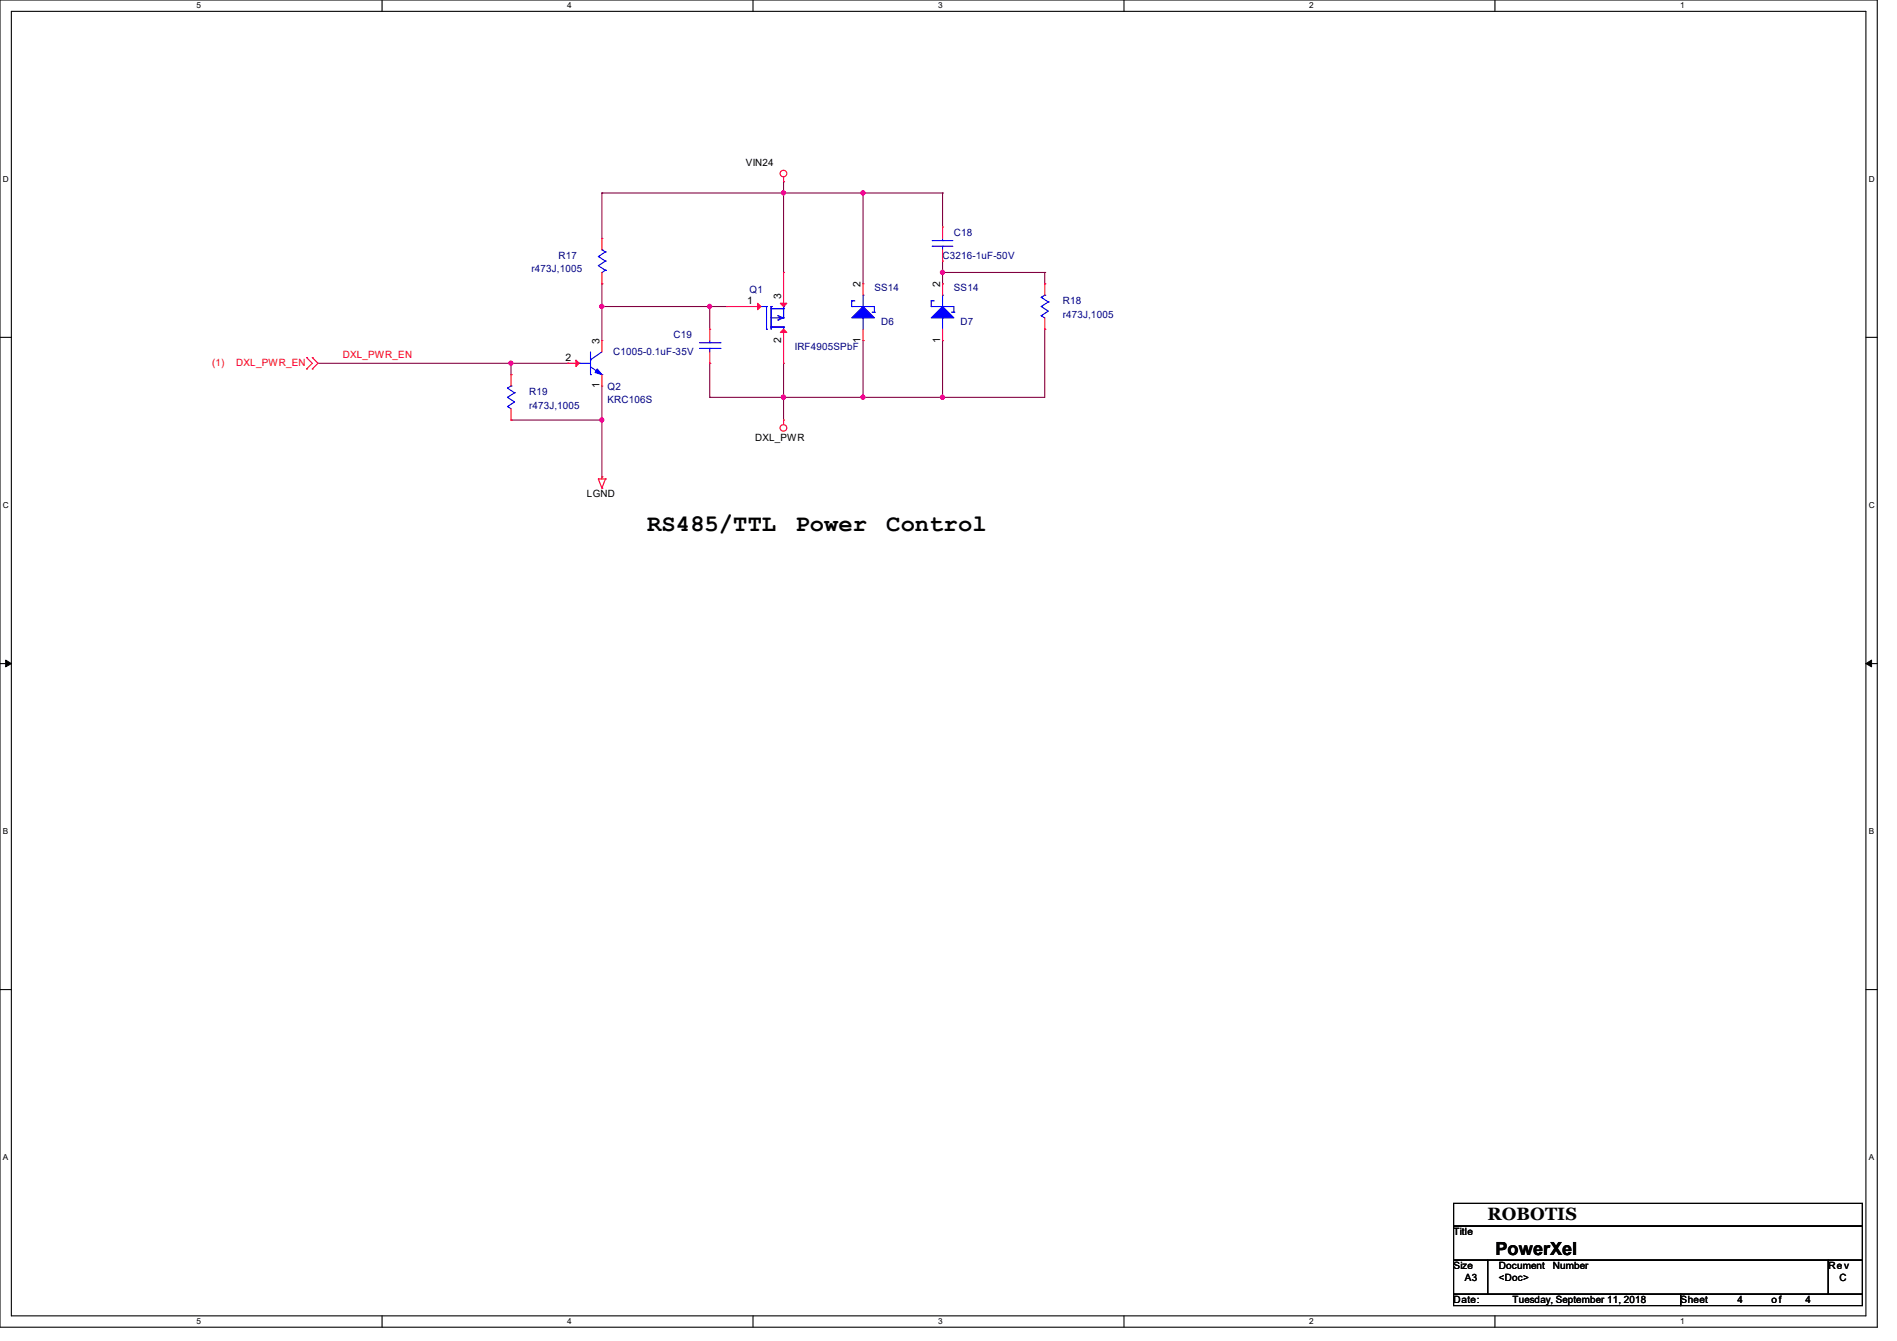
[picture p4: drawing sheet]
<svg xmlns="http://www.w3.org/2000/svg" width="297mm" height="210mm" viewBox="0 0 297 210" stroke-linecap="round" stroke-linejoin="round" font-family="sans-serif">
<path d="M0 0h293.9v207.9h-293.9zM1.8 1.8h290.3v204.3h-290.3z" fill="none" stroke="#000" stroke-width=".17"/>
<g fill="#fff">
<path d="M30.8 .2h.7v1.4h-.7z"/>
<path d="M30.8 206.2h.7v1.4h-.7z"/>
</g>
<path d="M59.8 0v1.8M59.8 206.1v1.8" fill="none" stroke="#000" stroke-width=".17"/>
<g fill="#fff">
<path d="M88.8 .2h.7v1.4h-.7z"/>
<path d="M88.8 206.2h.7v1.4h-.7z"/>
</g>
<path d="M117.9 0v1.8M117.9 206.1v1.8" fill="none" stroke="#000" stroke-width=".17"/>
<g fill="#fff">
<path d="M146.9 .2h.7v1.4h-.7z"/>
<path d="M146.9 206.2h.7v1.4h-.7z"/>
</g>
<path d="M176 0v1.8M176 206.1v1.8" fill="none" stroke="#000" stroke-width=".17"/>
<g fill="#fff">
<path d="M205 .2h.7v1.4h-.7z"/>
<path d="M205 206.2h.7v1.4h-.7z"/>
</g>
<path d="M234.1 0v1.8M234.1 206.1v1.8" fill="none" stroke="#000" stroke-width=".17"/>
<g fill="#fff">
<path d="M263.1 .2h.6v1.4h-.6z"/>
<path d="M263.1 206.2h.6v1.4h-.6z"/>
<path d="M.5 27.3h.9v1.4h-.9z"/>
<path d="M292.6 27.3h.9v1.4h-.9z"/>
<path d="M.5 78.4h.9v1.4h-.9z"/>
<path d="M292.6 78.4h.9v1.4h-.9z"/>
</g>
<path d="M0 52.8h1.8M292.1 52.8h1.8" fill="none" stroke="#000" stroke-width=".17"/>
<g fill="#fff">
<path d="M.5 129.5h.8v1.4h-.8z"/>
<path d="M292.6 129.5h.8v1.4h-.8z"/>
</g>
<path d="M0 103.9h1.8M292.1 103.9h1.8" fill="none" stroke="#000" stroke-width=".17"/>
<path d="M.9 103.4l.9 .5-.9 .5zM292.1 103.9l.9-.5v1z" fill="#000" stroke="#000" stroke-width=".16"/>
<g fill="#fff">
<path d="M.5 180.5h.8v1.4h-.8z"/>
<path d="M292.6 180.5h.8v1.4h-.8z"/>
</g>
<path d="M0 155h1.8M292.1 155h1.8M227.6 188.5h64v3.5h-64zM227.6 192h64v5.4h-64zM227.6 197.4h5.3v5.3h-5.3zM232.9 197.4h53.4v5.3h-53.4zM286.3 197.4h5.3v5.3h-5.3zM227.6 202.7h35.5v1.8h-35.5zM263.1 202.7h28.5v1.8h-28.5z" fill="none" stroke="#000" stroke-width=".17"/>
<g fill="none" stroke="#800040" stroke-width=".17">
<path d="M94.2 30.2h.1M94.2 30.2v7.1M94.2 30.2h53.4M122.7 30.2h.1M122.7 28.4h.1M122.7 28.4v14.3M135.1 30.2h.1M135.1 30.2v14.2M147.6 30.2h.1M147.6 30.2v5.4M49.8 56.9h39.1M80 56.9h.1"/>
<path d="M80 58.7h.1M80 56.9v1.8M88.9 56.9h.1M94.2 44.4h.1M94.2 48h.1M94.2 44.4v8.9M94.2 48h19.6M111.1 48h.1M111.1 56.9h.1M111.1 48v3.6M111.1 56.9v5.3M122.7 56.9v8.9"/>
<path d="M135.1 53.3h.1M135.1 53.3v8.9M147.6 42.7h.1M147.6 53.3h.1M147.6 44.4h.1M147.6 40.9v3.5M147.6 53.3v8.9M147.6 42.7h16M163.6 51.6h.1M163.6 42.7h.1M163.6 44.4h.1M163.6 42.7v1.7"/>
<path d="M163.6 51.6v10.6h-52.5M80 65.8h.1M80 65.8h14.2M94.2 65.8h.1M94.2 74.7h.1M94.2 60.5v14.2M111.1 62.2h.1M122.7 62.2h.1M135.1 62.2h.1M147.6 62.2h.1"/>
</g>
<g fill="#f0f" stroke="#f0f" stroke-width=".17">
<circle cx="122.7" cy="30.2" r=".32"/>
<circle cx="135.1" cy="30.2" r=".32"/>
<circle cx="111.1" cy="48" r=".32"/>
<circle cx="94.2" cy="48" r=".32"/>
<circle cx="135.1" cy="62.2" r=".32"/>
<circle cx="80" cy="56.9" r=".32"/>
<circle cx="122.7" cy="62.2" r=".32"/>
<circle cx="147.6" cy="62.2" r=".32"/>
<circle cx="147.6" cy="42.7" r=".32"/>
<circle cx="94.2" cy="65.8" r=".32"/>
</g>
<g fill="none" stroke="#f00" stroke-width=".17">
<path d="M94.2 37.3h.1M94.2 37.3v1.8M122.7 28.4h.1M122.7 27.7v.7M147.6 35.6h.1M147.6 35.6v1.7M147.6 39.1v1.8M48 57.8h.1M48 56h.1M48 56l.9 .9-.9 .9M48.9 56h.1M48.9 57.8h.1"/>
<path d="M48.9 56l.9 .9-.9 .9M80 58.7h.1M80 58.7v1.8M88.9 56.9h.1M88.9 56.9h1.8M94.2 53.3h.1M94.2 44.4h.1M94.2 42.7v1.7M94.2 53.3v1.8M94.2 58.7v1.8M111.1 51.6h.1M111.1 56.9h.1"/>
<path d="M111.1 51.6v1.7M111.1 55.1v1.8M113.8 48h.1M113.8 48h5.3M122.7 56.9h.1M122.7 42.7h.1M122.7 42.7v5.3M122.7 51.6v5.3M135.1 53.3h.1M135.1 44.4h.1M135.1 44.4v1.8M135.1 51.6v1.7"/>
<path d="M147.6 40.9h.1M147.6 53.3h.1M147.6 44.4h.1M147.6 44.4v1.8M147.6 51.6v1.7M163.6 51.6h.1M163.6 44.4h.1M163.6 44.4v1.8M163.6 49.8v1.8M80 65.8h.1M80 64v1.8M93.7 75h.1"/>
<path d="M93.7 75h1.1M93.7 75l.5 1.5M94.2 74.7h.1M94.2 76.5h.1M94.2 60.5h.1M94.2 74.7v.3M94.8 75h.1M94.8 75l-.6 1.5M122.7 65.8h.1M122.7 65.8v.7"/>
<circle cx="122.7" cy="27.2" r=".52"/>
<circle cx="122.7" cy="67" r=".52"/>
</g>
<g fill="none" stroke="#00f" stroke-width=".17">
<path d="M94.2 39.1h.1M94.2 39.1l.6 .4M94.8 39.5h.1M94.8 39.5l-1.1 .7M146 38.6h.1M146 37.7h.1M146 38.6h3.2M146 37.7h3.2M147.6 37.7h.1M147.6 38.6h.1M147.6 37.3v.4M147.6 38.6v.5"/>
<path d="M90.7 56.9h.1M90.7 56.9h1.8M92.5 56.3h.1M92.5 58.7h.1M92.5 57.4l1.7 1.3M92.5 55.1v3.6M93.7 40.2h.1M93.7 40.2l1.1 .7M94.2 58.7h.1M94.2 55.1l-1.7 1.2M94.8 42.3h.1M94.8 40.9h.1"/>
<path d="M94.8 42.3l-.6 .4M94.8 40.9l-1.1 .7 1.1 .7M109.5 54.6h3.2M109.5 53.7h3.2M111.1 53.7h.1M111.1 54.6h.1M111.1 53.3v.4M111.1 54.6v.5M112.7 54.6h.1M112.7 53.7h.1M119.1 48h.9M120 48h.1"/>
<path d="M120 51.6h.1M120 48v3.6M120.7 48h.1M120.7 51.2h.1M120.7 48v3.6M120.7 51.2h2M120.7 49.8h2M120.7 48.3h2M120.9 51.2h.1M121.8 50.1h.1M121.8 49.4h.1M121.8 49.4l.9 .4"/>
<path d="M122.1 49.8h.1M122.5 48.3h.1M122.7 51.2h.1M122.7 49.8h.1M122.7 48h.1M122.7 48.3h.1M122.7 48v1.8M122.7 51.2v.4M122.7 49.8l-.9 .3M133.3 48h.1M133.3 47.1h.1M133.3 48h3.6v.9"/>
<path d="M133.3 47.1v.9M133.3 47.1h.4M133.7 47.1h.1M135.1 49.8h.1M135.1 46.2h.1M135.1 46.2v1.8M135.1 49.8v1.8M136.6 48.9h.1M136.6 48.9h.3M136.9 48.9h.1M145.8 48h.1M145.8 47.1h.1"/>
<path d="M145.8 48h3.6v.9M145.8 47.1h.3M145.8 47.1v.9M146.1 47.1h.1M147.6 49.8h.1M147.6 46.2h.1M147.6 46.2v1.8M147.6 49.8v1.8M149 48.9h.1M149 48.9h.4M149.4 48.9h.1M163 49.4h.1"/>
<path d="M163 48h.1M163 46.6h.1M163 49.4l.6 .4M163 48l1.1 .7-1.1 .7M163 46.6l1.1 .7M163.6 46.2h.1M163.6 46.2l-.6 .4M164.1 47.3h.1M164.1 47.3l-1.1 .7M79.5 63.7h.1M79.5 62.2h.1M79.5 60.8h.1"/>
<path d="M79.5 63.7l.5 .3M79.5 62.2l1.1 .7-1.1 .8M79.5 60.8l1.1 .7M80 60.5h.1M80 60.5l-.5 .3M80.6 61.5h.1M80.6 61.5l-1.1 .7"/>
</g>
<g fill="#00f" stroke="#00f" stroke-width=".17">
<path d="M93.5 57.8l.7 .9-1-.4z"/>
<path d="M133.3 49.8l1.8-1.8 1.8 1.8z"/>
<path d="M145.8 49.8l1.8-1.8 1.8 1.8z"/>
</g>
<g fill="#f00" stroke="#f00" stroke-width=".17">
<path d="M90.2 56.4l.5 .5-.5 .5z"/>
<path d="M118.6 47.5l.5 .5-.5 .5z"/>
<path d="M122.7 51.6l.5 .5h-1z"/>
<path d="M122.2 47.5h1l-.5 .5z"/>
</g>
<g font-size="3.7">
<text x="101.3" y="83.2">RS485/TTL</text>
<text x="124.6" y="83.2">Power</text>
<text x="138.8" y="83.2">Control</text>
</g>
<g font-size="2.8">
<text x="232.9" y="191.1">ROBOTIS</text>
<text x="234.1" y="196.6">PowerXel</text>
</g>
<g font-size="1.6">
<text x="116.8" y="26">VIN24</text>
<text x="117" y="47.6">1</text>
<text x="122.3" y="46.8" transform="rotate(-90 122.3 46.8)">3</text>
<text x="134.7" y="45" transform="rotate(-90 134.7 45)">2</text>
<text x="147.2" y="45" transform="rotate(-90 147.2 45)">2</text>
<text x="93.9" y="53.9" transform="rotate(-90 93.9 53.9)">3</text>
<text x="122.3" y="53.7" transform="rotate(-90 122.3 53.7)">2</text>
<text x="134.7" y="53.7" transform="rotate(-90 134.7 53.7)">1</text>
<text x="147.2" y="53.7" transform="rotate(-90 147.2 53.7)">1</text>
<text x="88.6" y="56.5">2</text>
<text x="93.9" y="60.8" transform="rotate(-90 93.9 60.8)">1</text>
<text x="118.2" y="69">DXL_PWR</text>
<text x="91.9" y="77.9">LGND</text>
<text x="227.6" y="193.5">Title</text>
<text x="227.6" y="198.8">Size</text>
<text x="229.4" y="200.6">A3</text>
<text x="234.7" y="200.6">&lt;Doc&gt;</text>
<text x="234.7" y="198.8">Document</text>
<text x="243.1" y="198.8">Number</text>
<text x="286.3" y="198.8">Rev</text>
<text x="288" y="200.6">C</text>
<text x="227.6" y="204.1">Date:</text>
<text x="236.8" y="204.1">Tuesday, September 11, 2018</text>
<text x="263.1" y="204.1">Sheet</text>
<text x="272" y="204.1">4</text>
<text x="277.4" y="204.1">o f</text>
<text x="282.7" y="204.1">4</text>
</g>
<g font-size="1.6" fill="#000080">
<text x="87.5" y="40.6">R17</text>
<text x="147.6" y="40.6">C3216-1uF-50V</text>
<text x="149.4" y="37">C18</text>
<text x="83.2" y="42.7">r473J,1005</text>
<text x="117.3" y="45.9">Q1</text>
<text x="136.9" y="45.5">SS14</text>
<text x="149.4" y="45.5">SS14</text>
<text x="166.4" y="47.7">R18</text>
<text x="105.5" y="53">C19</text>
<text x="138" y="50.9">D6</text>
<text x="150.4" y="50.9">D7</text>
<text x="166.4" y="49.8">r473J,1005</text>
<text x="96" y="55.7">C1005-0.1uF-35V</text>
<text x="124.5" y="54.8">IRF4905SPbF</text>
<text x="82.8" y="61.9">R19</text>
<text x="82.8" y="64">r473J,1005</text>
<text x="95.1" y="61">Q2</text>
<text x="95.1" y="63.1">KRC106S</text>
</g>
<g font-size="1.6" fill="#f00">
<text x="33.2" y="57.3">(1)</text>
<text x="37" y="57.3">DXL_PWR_EN</text>
<text x="53.7" y="56.1">DXL_PWR_EN</text>
</g>
<g font-size="1.3">
<text x="30.8" y="1.3">5</text>
<text x="88.8" y="1.3">4</text>
<text x="146.9" y="1.3">3</text>
<text x="205" y="1.3">2</text>
<text x="263.1" y="1.3">1</text>
<text x=".5" y="28.4">D</text>
<text x="292.6" y="28.4">D</text>
<text x=".5" y="79.5">C</text>
<text x="292.6" y="79.5">C</text>
<text x=".5" y="130.6">B</text>
<text x="292.6" y="130.6">B</text>
<text x=".5" y="181.7">A</text>
<text x="292.6" y="181.7">A</text>
<text x="30.8" y="207.4">5</text>
<text x="88.8" y="207.4">4</text>
<text x="146.9" y="207.4">3</text>
<text x="205" y="207.4">2</text>
<text x="263.1" y="207.4">1</text>
</g>
</svg>
